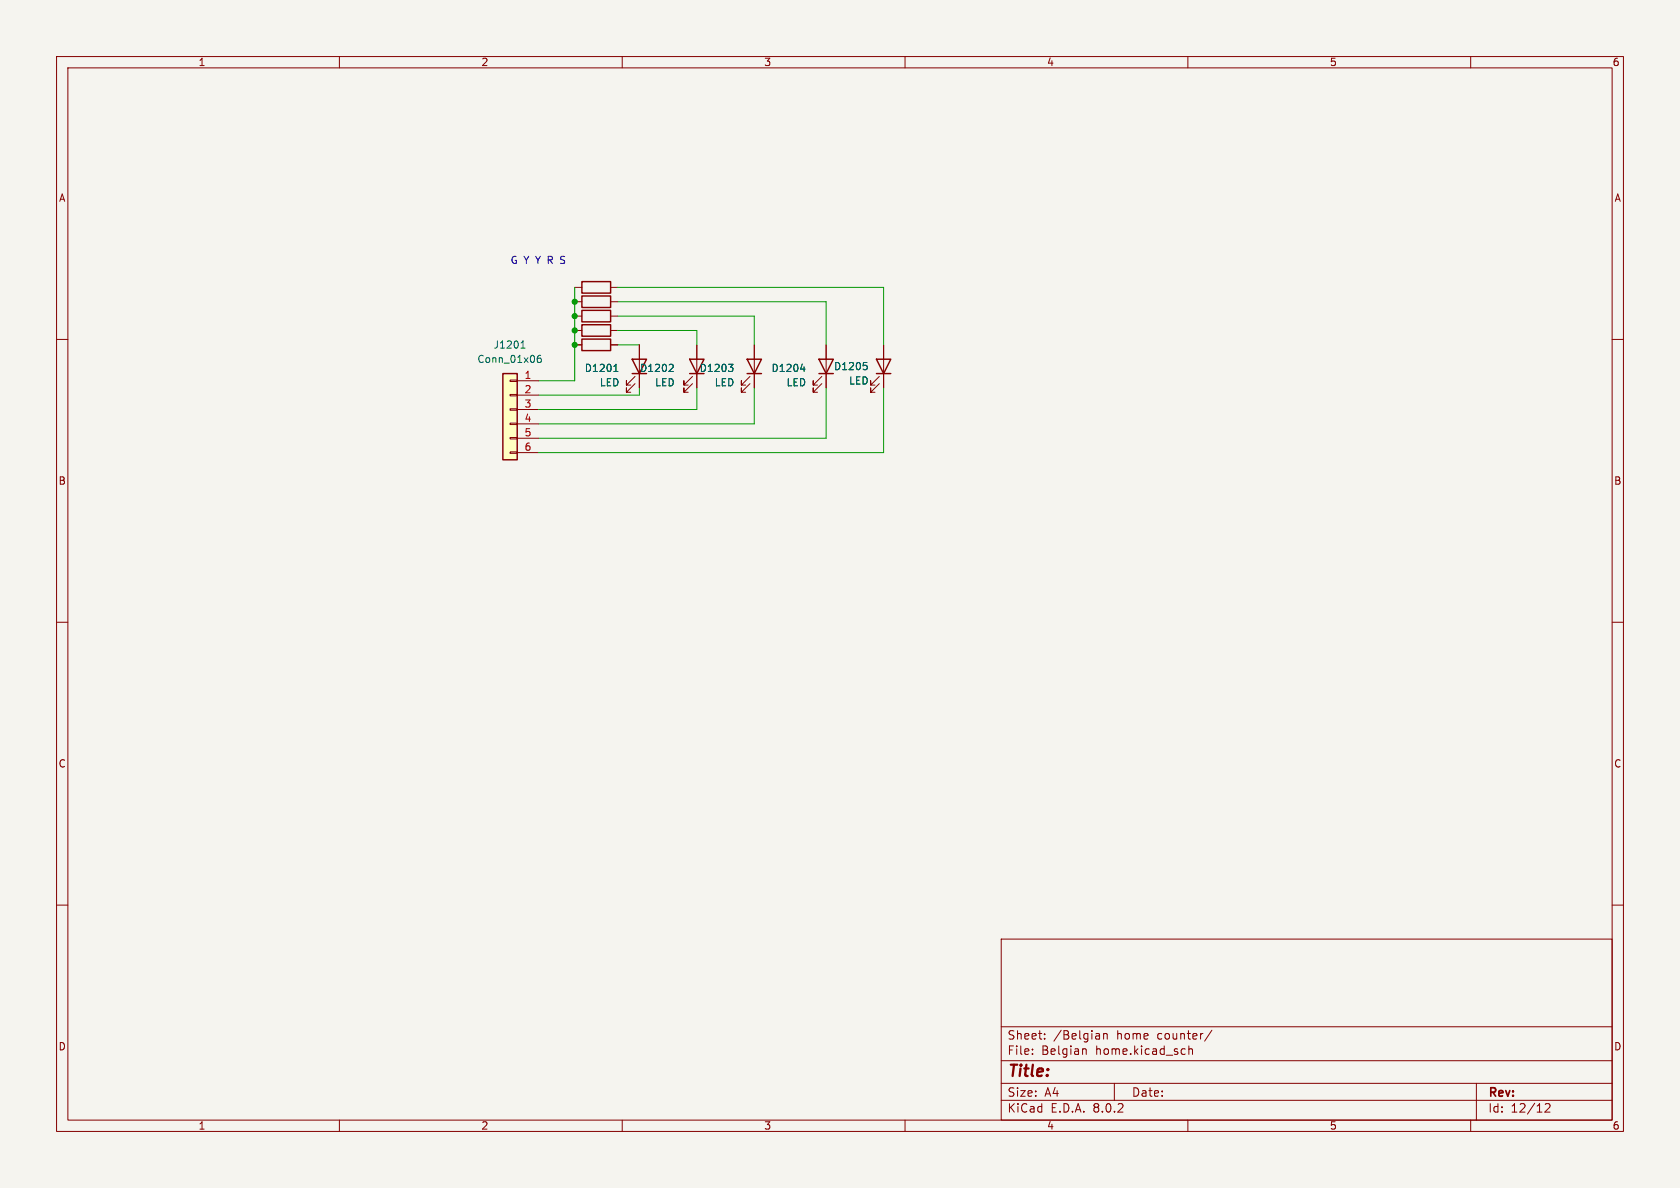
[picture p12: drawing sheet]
<svg xmlns="http://www.w3.org/2000/svg" width="297mm" height="210mm" viewBox="0 0 297 210" stroke-linecap="round" stroke-linejoin="round" font-family="sans-serif">
<path d="M0 0h297v210h-297z" fill="#f5f4ef" stroke="#f5f4ef" stroke-width=".18"/>
<g fill="none" stroke="#840000" stroke-width=".18">
<path d="M10 10h277v190h-277zM12 12h273v186h-273zM60 10v2M110 10v2M160 10v2M210 10v2M260 10v2M10 60h2M101.6 58.4h1.3M101.6 50.8h1.3M107.9 58.4h1.3M107.9 50.8h1.3"/>
<path d="M285 60h2M10 110h2M285 110h2M10 160h2M285 160h2M177 166h108v32h-108zM60 198v2M110 198v2M160 198v2M177 194.5h108M177 191.5h108M177 187.5h108"/>
<path d="M177 181.5h108M182.5 186.3v.1M182.5 185.5v.1M184.7 183.6v.1M184.7 182.8v.1M191.6 185.4l.4 .1v.1v.8M194.3 182.8l.1 .9M194.4 183.6l-.2 .1M194.4 183.1h-.2M195.1 182.7v1M195.1 182.8l.2-.1 .4 .1v.9M197 191.5v3"/>
<path d="M209.4 185.4l.1 .1M209.5 186.3l-.1 .1M210 198v2M210.2 185.5l.2-.1 .3 .1 .1 .9M210.2 184.9v1.5M214.2 182.1l-1.2 2M260 198v2M261 191.5v6.5M273.2 195.2l.5-.1 .3 .1v.3l-.9 1.1h.9"/>
</g>
<path d="M102.9 57.4h5v2h-5zM102.9 49.8h5v2h-5z" fill="none" stroke="#840000" stroke-width=".25"/>
<path d="M88.9 66h2.5v15.3h-2.5z" fill="#ffffc2"/>
<g fill="none" stroke="#840000" stroke-width=".18">
<path d="M101.6 53.3h1.3M101.6 55.9h1.3M107.9 53.3h1.3M107.9 55.9h1.3M90.2 79.9h1.2v.2h-1.2zM90.2 77.3h1.2v.3h-1.2zM90.2 74.8h1.2v.3h-1.2zM90.2 72.3h1.2v.2h-1.2zM90.2 69.7h1.2v.3h-1.2zM90.2 67.2h1.2v.2h-1.2zM91.4 67.3h3.8M91.4 69.9h3.8"/>
<path d="M91.4 72.4h3.8M91.4 74.9h3.8M91.4 77.5h3.8M101.6 61h1.3M107.9 61h1.3M112.3 67.8l-1.6 1.5v-.7v.7h.8M112.3 66.5l-1.6 1.6v-.8v.8h.8M113 61v7.6M122.4 67.8l-1.5 1.5v-.7v.7h.8M122.4 66.5l-1.5 1.6v-.8v.8h.8M123.2 61v7.6M132.6 67.8l-1.5 1.5v-.7v.7h.7"/>
<path d="M132.6 66.5l-1.5 1.6v-.8v.8h.7M133.3 61v7.6M145.3 67.8l-1.5 1.5v-.7v.7h.7M145.3 66.5l-1.5 1.6v-.8v.8h.7M146 61v7.6M155.4 67.8l-1.5 1.5v-.7v.7h.8M155.4 66.5l-1.5 1.6v-.8v.8h.8M156.2 61v7.6M91.4 80h3.8"/>
</g>
<g fill="none" stroke="#840000" stroke-width=".25">
<path d="M102.9 52.3h5v2.1h-5zM102.9 54.9h5v2h-5zM102.9 59.9h5v2.1h-5zM88.9 66h2.5v15.3h-2.5zM111.8 63.5h2.5l-1.3 2.5zM111.8 66h2.5M121.9 63.5h2.6l-1.3 2.5zM121.9 66h2.6M132.1 63.5h2.5l-1.3 2.5zM132.1 66h2.5M144.8 63.5h2.5l-1.3 2.5zM144.8 66h2.5"/>
<path d="M154.9 63.5h2.6l-1.3 2.5zM154.9 66h2.6"/>
</g>
<path d="M92.1 61.5h.7M92.2 60.6l.3-.3v1.2M95.6 62.8l-.4 .1a.86 .86 0 0 0 0 1.2l.4-.1 .1-.5-.2-.2-.4 .1-.1 .1M108.5 65.7h.7M108.6 64.7l.3-.3v1.3M118.8 64.4l.2 .2v.3l-.8 .8h.8M128.8 64.4h.8l-.5 .5M129.3 64.9l.3 .2v.3l-.3 .3M141.5 65.2h.8M142.1 64.8v.9M152.7 64.1h.6M153.1 64.6l.2 .2v.3l-.2 .2" fill="none" stroke="#006464" stroke-width=".18"/>
<path d="M101.6 50.8v16.5h-6.4M109.2 58.4h14v2.6M109.2 55.9h24.1v5.1M109.2 50.8h47v10.2M109.2 53.3h36.8v7.7M109.2 61h3.8M113 68.6v1.3h-17.8M123.2 68.6v3.8h-28M133.3 68.6v6.3h-38.1M146 68.6v8.9h-50.8M156.2 68.6v11.4h-61" fill="none" stroke="#009600" stroke-width=".18"/>
<g fill="#009600" stroke="#009600" stroke-width=".18">
<circle cx="101.6" cy="61" r=".46"/>
<circle cx="101.6" cy="58.4" r=".46"/>
<circle cx="101.6" cy="55.9" r=".46"/>
<circle cx="101.6" cy="53.3" r=".46"/>
</g>
<text font-size="2.8" fill="#840000" x="178" y="190.9">Title:</text>
<g font-size="2.1" fill="#840000">
<text x="178" y="184">Sheet:</text>
<text x="186.2" y="184">/Belgian</text>
<text x="197.5" y="184">home</text>
<text x="204.8" y="184">counter/</text>
<text x="178" y="186.7">File:</text>
<text x="184.1" y="186.7">Belgian</text>
<text x="193.7" y="186.7">home.kicad_sch</text>
<text x="178" y="196.9">KiCad</text>
<text x="178" y="194.1">Size:</text>
<text x="184.7" y="194.1">A4</text>
<text x="185.7" y="196.9">E.D.A.</text>
<text x="193.3" y="196.9">8.0.2</text>
<text x="200" y="194.1">Date:</text>
<text x="263" y="194.3">Rev:</text>
<text x="263" y="196.9">Id:</text>
<text x="267.1" y="196.9">12/12</text>
</g>
<g font-size="1.8" fill="#840000">
<text x="35" y="11.9">1</text>
<text x="85" y="11.9">2</text>
<text x="135" y="11.9">3</text>
<text x="185" y="11.9">4</text>
<text x="235" y="11.9">5</text>
<text x="285" y="11.9">6</text>
<text x="10.3" y="35.9">A</text>
<text x="285.3" y="35.9">A</text>
<text x="10.3" y="85.9">B</text>
<text x="285.3" y="85.9">B</text>
<text x="10.3" y="135.9">C</text>
<text x="285.3" y="135.9">C</text>
<text x="10.3" y="185.9">D</text>
<text x="285.3" y="185.9">D</text>
<text x="35" y="199.9">1</text>
<text x="85" y="199.9">2</text>
<text x="135" y="199.9">3</text>
<text x="185" y="199.9">4</text>
<text x="235" y="199.9">5</text>
<text x="285" y="199.9">6</text>
</g>
<text font-size="1.8" fill="#0000c2" x="90.2" y="46.7">G Y Y R S</text>
<g font-size="1.8" fill="#006464">
<text x="84.3" y="64.4">Conn_01x06</text>
<text x="87.2" y="61.8">J1201</text>
<text x="103.3" y="66">D1201</text>
<text x="113.1" y="66">D1202</text>
<text x="123.6" y="66">D1203</text>
<text x="136.3" y="66">D1204</text>
<text x="147.3" y="65.6">D1205</text>
<text x="105.9" y="68.5">LED</text>
<text x="115.7" y="68.5">LED</text>
<text x="126.3" y="68.5">LED</text>
<text x="139" y="68.5">LED</text>
<text x="150" y="68.2">LED</text>
</g>
<g font-size="1.8" fill="#a90000">
<text x="92.6" y="67.1">1</text>
<text x="92.6" y="69.6">2</text>
<text x="92.6" y="72.1">3</text>
<text x="92.6" y="74.7">4</text>
<text x="92.6" y="77.2">5</text>
<text x="92.6" y="79.8">6</text>
</g>
</svg>
